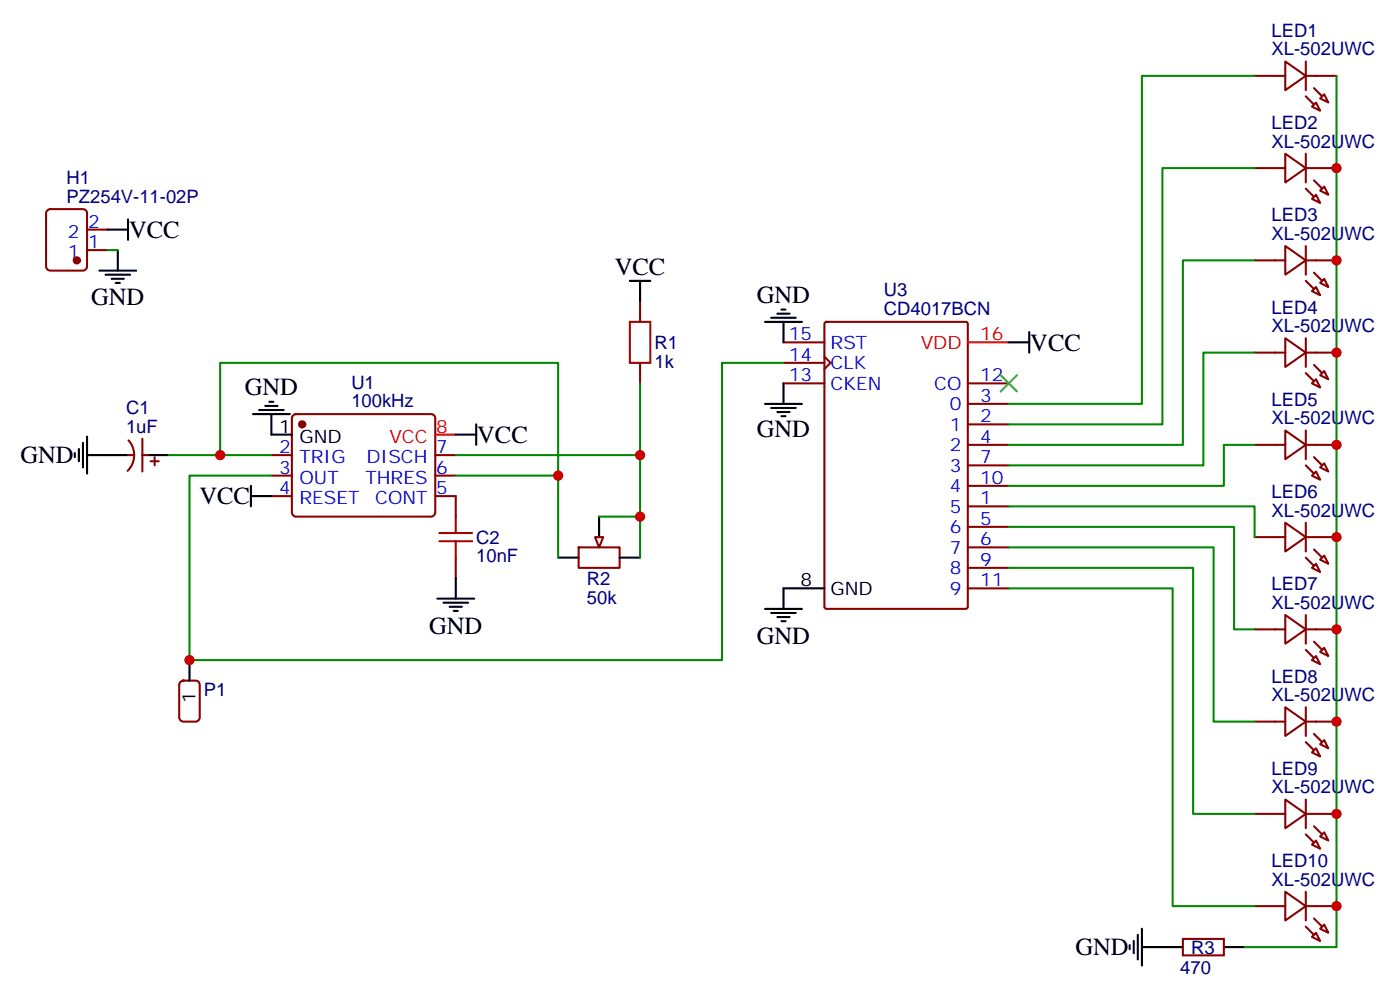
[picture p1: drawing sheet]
<svg xmlns="http://www.w3.org/2000/svg" width="241mm" height="172mm" viewBox="0 0 241 172" stroke-linecap="round" stroke-linejoin="round" font-family="sans-serif">
<g fill="none" stroke="#870000" stroke-width=".35">
<path d="M8.2 36.2l.4-.2h5.7a.71 .71 0 0 1 .7 .7v9.2a.76 .76 0 0 1-.7 .7h-5.7a.76 .76 0 0 1-.7-.7v-9.2zM15 39.5h3.5M15 43h3.5M110.2 51.9v3.5M22 78.3h1.1M22.1 75.8a3.8 3.8 0 0 1-.1 5.2M24.5 78.3h1.1M24.5 75.5v5.6M25.9 79.4h1.4M26.6 78.7v1.4M46.7 78.3h3.6M50.5 71.5l.5-.2h23.3a.71 .71 0 0 1 .7 .7v16.2a.76 .76 0 0 1-.7 .7h-23.3a.76 .76 0 0 1-.7-.7v-16.2z"/>
<path d="M75 78.3h3.5M110.2 62.4v3.6M46.7 81.8h3.6M46.7 85.4h3.6M75 81.8h3.5M75 85.4h3.5v3.5M78.5 96v3.5M99.7 94.2h7v3.5h-7zM31.1 117.3l.5-.2h2.1a.71 .71 0 0 1 .7 .7v5.7a.76 .76 0 0 1-.7 .7h-2.1a.76 .76 0 0 1-.7-.7v-5.7z"/>
</g>
<g fill="#870000" stroke="#870000" stroke-width=".35">
<circle cx="52" cy="73" r=".53"/>
<circle cx="13.2" cy="44.8" r=".53"/>
</g>
<path d="M18.5 78.3h3.5M25.6 78.3h3.5M46.7 74.8h3.6M96.1 96h3.6M103.2 88.9v3.5M106.7 96h3.5M32.6 113.6v3.5" fill="none" stroke="#000" stroke-width=".35"/>
<path d="M75 74.8h3.5" fill="none" stroke="#f00" stroke-width=".35"/>
<path d="M108.5 55.4h3.5v7h-3.5zM75.7 93.1h5.6M75.7 91.7h5.6M78.5 88.9v2.8M78.5 93.1v2.9" fill="none" stroke="#a10000" stroke-width=".35"/>
<path d="M102.5 92.4h1.4l-.7 1.8z" fill="#f0f0f0" stroke="#870000" stroke-width=".35"/>
<g fill="none" stroke="#870000" stroke-width=".35">
<path d="M216.1 13.1h5.3M221.4 10.6l3.5 2.5-3.5 2.4zM224.9 13.1h5.3M224.9 10.6v4.9M226 18.3l.7-.7 .7 1.5zM227.4 16.9l.7-.7 .7 1.4zM216.1 28.9h5.3M221.4 26.5l3.5 2.4-3.5 2.5zM224.9 26.5v4.9M224.9 28.9h5.3M226 34.2l.7-.7 .7 1.4zM227.4 32.8l.7-.7 .7 1.4z"/>
<path d="M134.9 58.9h7.1M142 55.6l.3-.2h24l.3 .2 .1 48.8-.2 .3-24.2 .1-.3-.2zM216.1 44.8h5.3M221.4 42.3l3.5 2.5-3.5 2.5zM221.4 58.2l3.5 2.5-3.5 2.4zM224.9 42.3v5M224.9 58.2v4.9M224.9 44.8h5.3M226 50.1l.7-.7 .7 1.4zM227.4 48.7l.7-.7 .7 1.4zM134.9 66h7.1M134.9 62.4h7.1"/>
<path d="M142 61.4l1.1 1-1.1 1.1M166.7 73h7M166.7 69.5h7M166.7 76.6h7M166.7 66h7M216.1 76.6h5.3M216.1 60.7h5.3M221.4 74.1l3.5 2.5-3.5 2.4zM224.9 74.1v4.9M224.9 76.6h5.3M224.9 60.7h5.3M226 66l.7-.7 .7 1.4z"/>
<path d="M227.4 64.6l.7-.7 .7 1.4zM166.7 87.1h7M166.7 90.7h7M166.7 94.2h7M166.7 80.1h7M166.7 97.7h7M166.7 83.6h7M216.1 92.4h5.3M221.4 90l3.5 2.4-3.5 2.5zM224.9 90v4.9M224.9 92.4h5.3M226 81.8l.7-.7 .7 1.4z"/>
<path d="M226 97.7l.7-.7 .7 1.4zM227.4 80.4l.7-.7 .7 1.4zM227.4 96.3l.7-.7 .7 1.4zM166.7 101.2h7M216.1 108.3h5.3M221.4 105.8l3.5 2.5-3.5 2.5zM224.9 105.8v5M224.9 108.3h5.3M226 113.6l.7-.7 .7 1.4zM227.4 112.2l.7-.7 .7 1.4zM216.1 124.2h5.3M221.4 121.7l3.5 2.5-3.5 2.4z"/>
<path d="M221.4 137.6l3.5 2.5-3.5 2.4zM224.9 121.7v4.9M224.9 137.6v4.9M224.9 124.2h5.3M226 129.5l.7-.7 .7 1.4zM227.4 128.1l.7-.7 .7 1.4zM216.1 140.1h5.3M216.1 155.9h5.3M221.4 153.5l3.5 2.4-3.5 2.5zM224.9 153.5v4.9M224.9 140.1h5.3M224.9 155.9h5.3"/>
<path d="M226 145.3l.7-.7 .7 1.4zM227.4 143.9l.7-.7 .7 1.4zM227.4 159.8l.7-.7 .7 1.4zM203.7 161.6h7.1v2.8h-7.1zM226 161.2l.7-.7 .7 1.4z"/>
</g>
<g fill="#870000" stroke="#870000" stroke-width=".35">
<path d="M226.3 15.2l1.4 1.4z"/>
<path d="M224.9 16.6l1.4 1.4z"/>
<path d="M226.3 31l1.4 1.5z"/>
<path d="M224.9 32.5l1.4 1.4z"/>
<path d="M226.3 46.9l1.4 1.4z"/>
<path d="M224.9 48.3l1.4 1.4z"/>
<path d="M226.3 62.8l1.4 1.4z"/>
<path d="M224.9 64.2l1.4 1.4z"/>
<path d="M226.3 78.7l1.4 1.4z"/>
<path d="M224.9 80.1l1.4 1.4z"/>
<path d="M226.3 94.5l1.4 1.5z"/>
<path d="M224.9 96l1.4 1.4z"/>
<path d="M226.3 110.4l1.4 1.4z"/>
<path d="M224.9 111.8l1.4 1.4z"/>
<path d="M226.3 126.3l1.4 1.4z"/>
<path d="M224.9 127.7l1.4 1.4z"/>
<path d="M226.3 142.2l1.4 1.4z"/>
<path d="M224.9 143.6l1.4 1.4z"/>
<path d="M226.3 158l1.4 1.5z"/>
<path d="M224.9 159.5l1.4 1.4z"/>
</g>
<g fill="none" stroke="#000" stroke-width=".35">
<path d="M18.5 39.5h3.5M22 37.7v3.6M17.1 46.6h6.4M18.2 47.3h4.2M19.2 48h2.1M19.9 48.7h.7M20.3 43v3.6M108.5 48.3h3.5M110.2 48.3v3.6M131.8 55.4h6.3M132.8 54.7h4.3M133.9 54h2.1"/>
<path d="M134.6 53.3h.7M134.9 55.4v3.5M173.7 58.9h3.6M177.3 57.1v3.6M12.9 78v.7M13.6 77.3v2.1M14.3 76.2v4.2M15 78.3h3.5M15 75.1v6.4M43.6 71.3h6.3M44.6 70.6h4.3M45.7 69.8h2.1"/>
<path d="M46.4 69.1h.7M46.7 71.3v3.5M78.5 74.8h3.5M82 73v3.6M131.8 69.5h6.3M132.8 70.2h4.3M133.9 70.9h2.1M134.6 71.6h.7M134.9 66v3.5M43.2 85.4h3.5M43.2 83.6v3.5M78.5 99.5v3.5"/>
<path d="M75.3 103h6.4M76.4 103.7h4.2M77.4 104.4h2.2M78.1 105.1h.7M131.8 104.8h6.3M132.8 105.5h4.3M133.9 106.2h2.1M134.6 106.9h.7M142 101.2h-7.1v3.6M196.7 159.8v6.4M194.6 162.6v.7M195.3 161.9v2.1"/>
<path d="M196 160.9v4.2M196.7 163h7M210.8 163h3.5"/>
</g>
<path d="M166.7 58.9h7" fill="none" stroke="#f00" stroke-width=".35"/>
<g fill="none" stroke="#008700" stroke-width=".35">
<path d="M216.1 13.1h-19.4v56.4h-23M230.2 13.1v149.9h-15.9M216.1 28.9h-15.9v44.1h-26.5M18.5 43h1.8M216.1 44.8h-12.4v31.8h-30M29.1 78.3h8.8M46.7 78.3h-8.8v-15.9h58.2v19.4M78.5 78.3h31.7M110.2 66v30M134.9 62.4h-10.5v51.2h-91.8v-31.8h14.1M216.1 60.7h-8.8v19.4h-33.6M216.1 76.6h-5.3v7h-37.1"/>
<path d="M78.5 81.8h17.6v14.2M103.2 88.9h7M173.7 87.1h42.4v5.3M173.7 90.7h38.8v17.6h3.6M173.7 94.2h35.3v30h7.1M173.7 97.7h31.8v42.4h10.6M173.7 101.2h28.3v54.7h14.1"/>
</g>
<path d="M172.3 64.6l2.9 2.8M175.2 64.6l-2.9 2.8" fill="none" stroke="#3c3" stroke-width=".35"/>
<g fill="#c00">
<circle cx="110.2" cy="88.9" r=".88"/>
<circle cx="96.1" cy="81.8" r=".88"/>
<circle cx="110.2" cy="78.3" r=".88"/>
<circle cx="37.9" cy="78.3" r=".88"/>
<circle cx="230.2" cy="28.9" r=".88"/>
<circle cx="230.2" cy="44.8" r=".88"/>
<circle cx="230.2" cy="60.7" r=".88"/>
<circle cx="230.2" cy="76.6" r=".88"/>
<circle cx="230.2" cy="92.4" r=".88"/>
<circle cx="230.2" cy="108.3" r=".88"/>
<circle cx="230.2" cy="124.2" r=".88"/>
<circle cx="230.2" cy="140.1" r=".88"/>
<circle cx="230.2" cy="155.9" r=".88"/>
<circle cx="32.6" cy="113.6" r=".88"/>
</g>
<g font-size="4.2">
<text x="22.2" y="40.9">VCC</text>
<text x="105.9" y="47.2">VCC</text>
<text x="15.7" y="52.6">GND</text>
<text x="130.4" y="52.2">GND</text>
<text x="177.4" y="60.3">VCC</text>
<text x="42.2" y="68.1">GND</text>
<text x="82.2" y="76.2">VCC</text>
<text x="130.4" y="75.1">GND</text>
<text x="3.5" y="79.8">GND</text>
<text x="34.3" y="86.8">VCC</text>
<text x="73.9" y="109.1">GND</text>
<text x="130.4" y="110.8">GND</text>
<text x="185.2" y="164.4">GND</text>
</g>
<g font-size="3.2" fill="#000080">
<text x="219" y="9.5">XL-502UWC</text>
<text x="219" y="6.3">LED1</text>
<text x="219" y="22.2">LED2</text>
<text x="219" y="25.4">XL-502UWC</text>
<text x="11.5" y="34.9">PZ254V-11-02P</text>
<text x="11.5" y="31.7">H1</text>
<text x="219" y="41.3">XL-502UWC</text>
<text x="219" y="38.1">LED3</text>
<text x="152.2" y="51">U3</text>
<text x="219" y="54">LED4</text>
<text x="152.2" y="54.2">CD4017BCN</text>
<text x="219" y="57.1">XL-502UWC</text>
<text x="112.7" y="63.3">1k</text>
<text x="112.7" y="60">R1</text>
<text x="21.7" y="71.3">C1</text>
<text x="60.5" y="70.1">100kHz</text>
<text x="60.5" y="66.9">U1</text>
<text x="219" y="69.8">LED5</text>
<text x="21.7" y="74.4">1uF</text>
<text x="219" y="73">XL-502UWC</text>
<text x="219" y="88.9">XL-502UWC</text>
<text x="219" y="85.7">LED6</text>
<text x="82" y="93.5">C2</text>
<text x="82" y="96.7">10nF</text>
<text x="101.1" y="100.7">R2</text>
<text x="219" y="101.6">LED7</text>
<text x="101.1" y="104">50k</text>
<text x="219" y="104.8">XL-502UWC</text>
<text x="35.1" y="119.8">P1</text>
<text x="219" y="117.5">LED8</text>
<text x="219" y="120.6">XL-502UWC</text>
<text x="219" y="136.5">XL-502UWC</text>
<text x="219" y="133.3">LED9</text>
<text x="219" y="149.2">LED10</text>
<text x="219" y="152.4">XL-502UWC</text>
<text x="203.3" y="167.7">470</text>
<text x="205.2" y="164.2">R3</text>
</g>
<g font-size="3.2" fill="#00f">
<text x="11.7" y="40.9">2</text>
<text x="15.2" y="39.2">2</text>
<text x="11.7" y="44.4">1</text>
<text x="15.2" y="42.7">1</text>
<text x="135.8" y="58.6">15</text>
<text x="143.1" y="60">RST</text>
<text x="135.8" y="62.1">14</text>
<text x="135.8" y="65.6">13</text>
<text x="143.1" y="63.5">CLK</text>
<text x="168.8" y="65.6">12</text>
<text x="143.1" y="67">CKEN</text>
<text x="160.9" y="67">CO</text>
<text x="163.6" y="70.6">0</text>
<text x="168.8" y="69.1">3</text>
<text x="48.1" y="78">2</text>
<text x="75.1" y="78">7</text>
<text x="163.6" y="74.1">1</text>
<text x="163.6" y="77.6">2</text>
<text x="168.8" y="72.7">2</text>
<text x="168.8" y="76.2">4</text>
<text x="48.1" y="81.5">3</text>
<text x="51.6" y="79.7">TRIG</text>
<text x="51.6" y="83.3">OUT</text>
<text x="62.9" y="83.3">THRES</text>
<text x="63.1" y="79.7">DISCH</text>
<text x="75.1" y="81.5">6</text>
<text x="163.6" y="81.1">3</text>
<text x="168.8" y="79.7">7</text>
<text x="168.8" y="83.3">10</text>
<text x="48.1" y="85">4</text>
<text x="51.6" y="86.8">RESET</text>
<text x="64.6" y="86.8">CONT</text>
<text x="75.1" y="85">5</text>
<text x="163.6" y="88.2">5</text>
<text x="163.6" y="84.7">4</text>
<text x="168.8" y="86.8">1</text>
<text x="163.6" y="91.7">6</text>
<text x="163.6" y="95.2">7</text>
<text x="168.8" y="90.3">5</text>
<text x="168.8" y="93.8">6</text>
<text x="163.6" y="98.8">8</text>
<text x="168.8" y="97.4">9</text>
<text x="168.8" y="100.9">11</text>
<text x="163.6" y="102.3">9</text>
</g>
<g font-size="3.2" fill="#f00">
<text x="158.6" y="60">VDD</text>
<text x="168.8" y="58.6">16</text>
<text x="67.1" y="76.2">VCC</text>
<text x="75.1" y="74.4">8</text>
</g>
<g font-size="3.2">
<text x="48.1" y="74.4">1</text>
<text x="51.6" y="76.2">GND</text>
<text x="137.9" y="100.9">8</text>
<text x="143.1" y="102.3">GND</text>
<text x="33.7" y="120.9" transform="rotate(-90 33.7 120.9)">1</text>
</g>
</svg>
